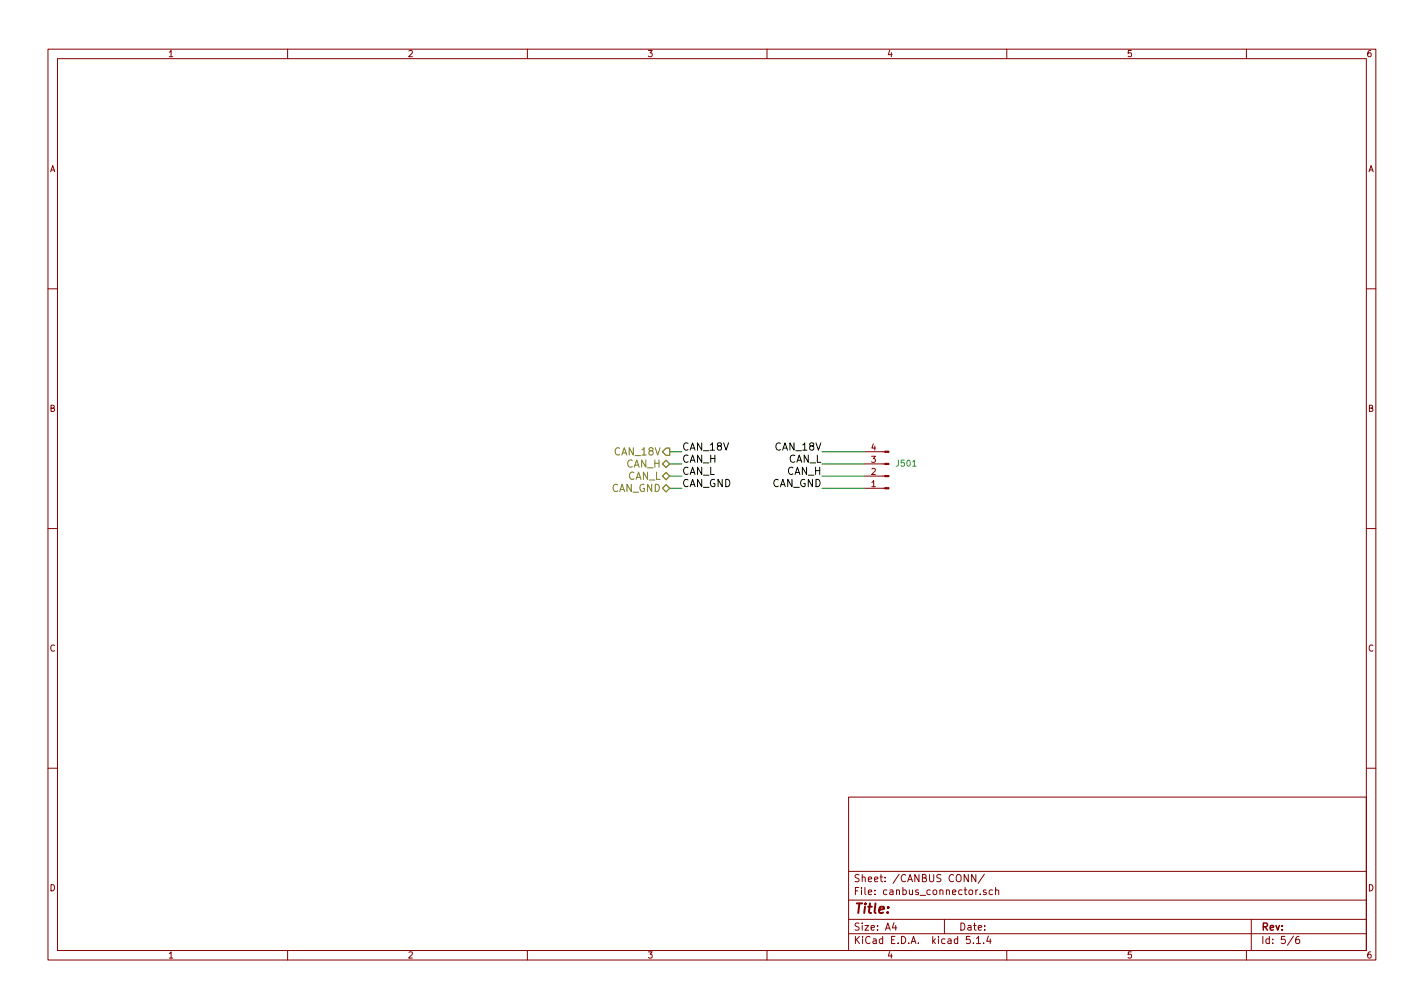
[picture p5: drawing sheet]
<svg xmlns="http://www.w3.org/2000/svg" width="297mm" height="210mm" viewBox="0 0 297 210" stroke-linecap="round" stroke-linejoin="round" font-family="sans-serif">
<g fill="none" stroke="#840000" stroke-width=".21">
<path d="M10 10.3h277v189.9h-277zM12 12.2h273v186.1h-273zM60 10.3v1.9M110 10.3v1.9M160 10.3v1.9M210 10.3v1.9M260 10.3v1.9M10 60.2h2M285 60.2h2M180.3 94.2h4.3M180.3 96.8h4.3M180.3 99.3h4.3"/>
<path d="M10 110.3h2M180.3 101.8h4.3M285 110.3h2M10 160.2h2M177 166.3h108v32h-108zM285 160.2h2M60 198.3v1.9M110 198.3v1.9M160 198.3v1.9M177 194.8h108M177 191.8h108M177 187.8h108"/>
<path d="M177 181.8h108M186.5 192.5l-.4 1h1M186.8 193v1M197 191.8v3M202 182.4v1.5l-.9-1.5v1.5M202.3 195.3h-.7l-.1 .7 .3-.1 .5 .1 .1 .2-.1 .5-.2 .1-.6-.1M203 196.7v.1M203.6 182.4v1.5l-.9-1.5v1.5M203.7 195.8l.4-.5v1.5M203.7 196.8h.8M204.5 186.5v.1M205.2 196.7v.1"/>
<path d="M205.3 182.3l-1.3 2M205.7 185.7l-.4-.1-.2 .2 .1 .2 .5 .2v.3h-.6M206.2 195.2l-.4 1.1h1M206.6 195.8v1M207 185.7l-.4-.1-.3 .3 .1 .6 .2 .1 .4-.1M207.7 185.7l.2-.1 .4 .1v.9M207.7 185.1v1.5M210 198.3v1.9M260 198.3v1.9M261 191.8v6.5M269.8 195.2l-1.2 2M271 195.3l-.4 .1a.96 .96 0 0 0 0 1.4l.4-.1 .1-.5-.3-.3-.4 .1-.1 .2"/>
</g>
<g fill="#840000" stroke="#840000" stroke-width=".21">
<path d="M184.6 94.1h.8v.3h-.8z"/>
<path d="M184.6 96.6h.8v.3h-.8z"/>
<path d="M184.6 99.2h.8v.2h-.8z"/>
<path d="M184.6 101.7h.8v.3h-.8z"/>
</g>
<path d="M139.7 99.3h2.5M139.7 96.8h2.5M139.7 94.2h2.5M171.4 99.3h8.9M171.4 96.8h8.9M171.4 94.2h8.9M139.7 101.8h2.5M171.4 101.8h8.9" fill="none" stroke="#008400" stroke-width=".21"/>
<path d="M138.2 96.8l.7-.8 .8 .8-.8 .7zM138.2 94.2l.7-.7h.8v1.5h-.8zM138.2 99.3l.7-.8 .8 .8-.8 .8zM138.2 101.8l.7-.7 .8 .7-.8 .8z" fill="none" stroke="#848400" stroke-width=".25"/>
<text font-size="2.8" fill="#840000" x="178" y="190.5">Title:</text>
<g font-size="2.1" fill="#848400">
<text x="128.4" y="95">CAN_18V</text>
<text x="130.6" y="97.5">CAN_H</text>
<text x="130.8" y="100.1">CAN_L</text>
<text x="127.4" y="102.6">CAN_GND</text>
</g>
<g font-size="2.1">
<text x="142.2" y="94">CAN_18V</text>
<text x="161.9" y="94">CAN_18V</text>
<text x="142.2" y="96.5">CAN_H</text>
<text x="142.2" y="99.1">CAN_L</text>
<text x="142.2" y="101.6">CAN_GND</text>
<text x="161" y="101.6">CAN_GND</text>
<text x="164.1" y="99.1">CAN_H</text>
<text x="164.4" y="96.5">CAN_L</text>
</g>
<g font-size="2.1" fill="#840000">
<text x="178" y="184">Sheet: /CANBUS CONN/</text>
<text x="178" y="186.7">File: canbus_connector.sch</text>
<text x="178" y="196.9">KiCad E.D.A. kicad 5.1.4</text>
<text x="178" y="194.1">Size: A4</text>
<text x="200" y="194.1">Date:</text>
<text x="263" y="194.1">Rev:</text>
<text x="263" y="196.9">Id: 5/6</text>
</g>
<g font-size="1.8" fill="#840000">
<text x="35" y="11.9">1</text>
<text x="85" y="11.9">2</text>
<text x="135" y="11.9">3</text>
<text x="185" y="11.9">4</text>
<text x="235" y="11.9">5</text>
<text x="285" y="11.9">6</text>
<text x="10.4" y="35.9">A</text>
<text x="285.4" y="35.9">A</text>
<text x="10.4" y="85.9">B</text>
<text x="285.4" y="85.9">B</text>
<text x="181.8" y="94">4</text>
<text x="181.8" y="101.6">1</text>
<text x="181.8" y="99.1">2</text>
<text x="181.8" y="96.5">3</text>
<text x="10.4" y="135.9">C</text>
<text x="285.4" y="135.9">C</text>
<text x="10.4" y="185.9">D</text>
<text x="285.4" y="185.9">D</text>
<text x="35" y="199.9">1</text>
<text x="85" y="199.9">2</text>
<text x="135" y="199.9">3</text>
<text x="185" y="199.9">4</text>
<text x="235" y="199.9">5</text>
<text x="285" y="199.9">6</text>
</g>
<text font-size="1.8" fill="#008484" x="187.1" y="97.3">J501</text>
</svg>
